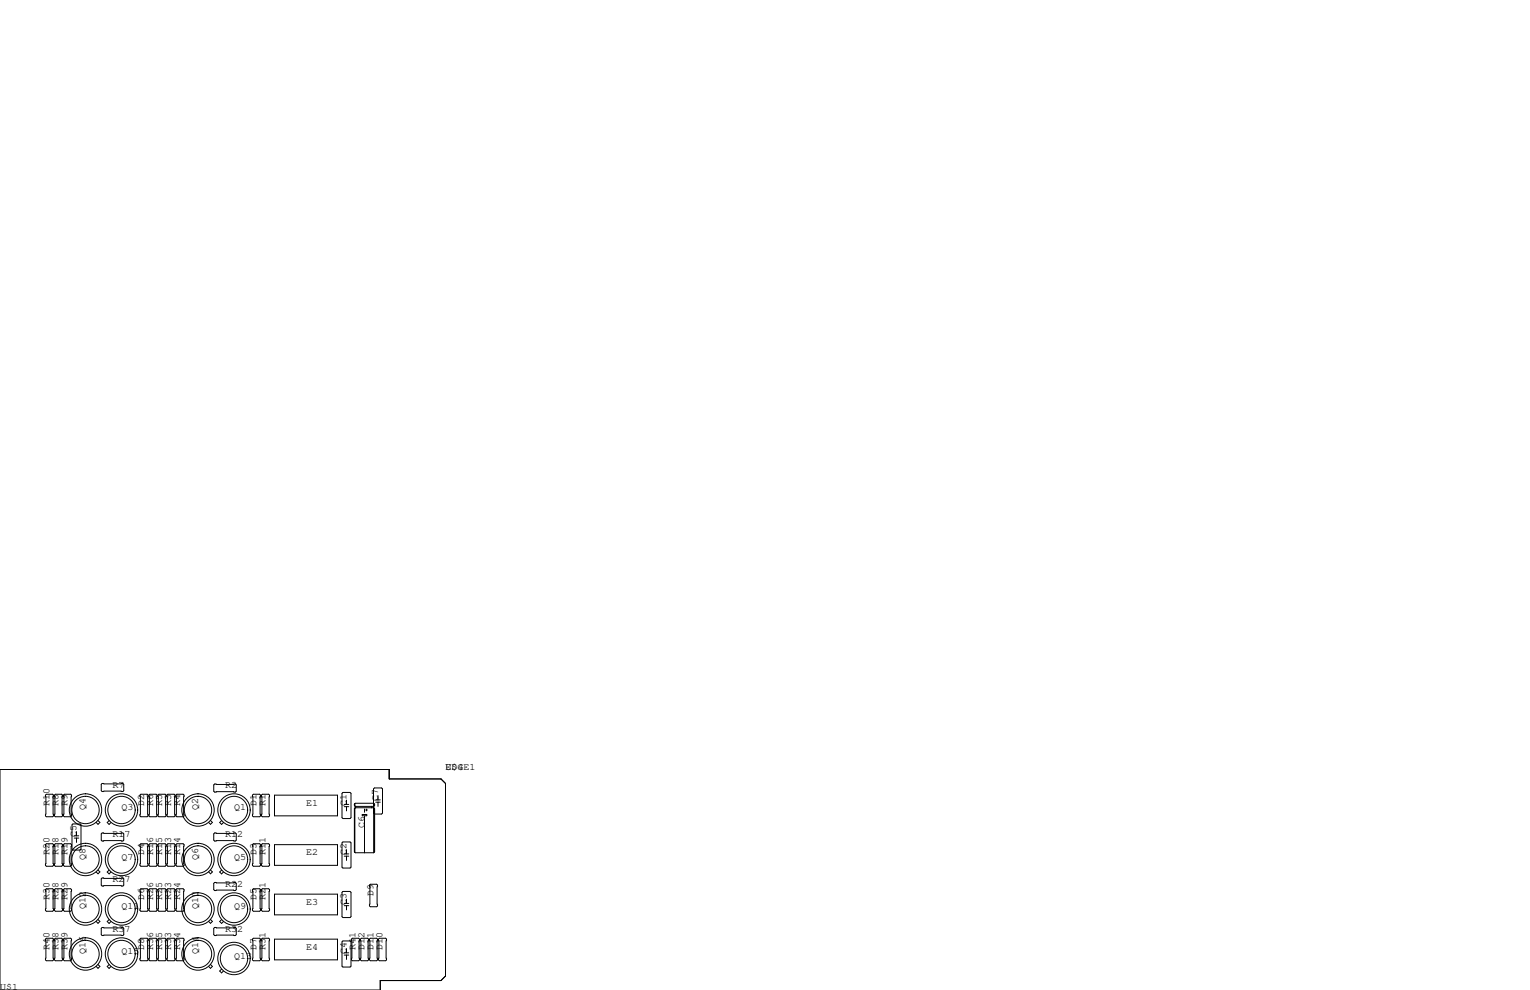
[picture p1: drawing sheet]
<svg xmlns="http://www.w3.org/2000/svg" width="432mm" height="279mm" viewBox="0 0 432 279" stroke-linecap="round" stroke-linejoin="round" font-family="sans-serif">
<g fill="none" stroke="#000" stroke-width=".28">
<path d="M0 217.2h109.9v2.6h14.6l1.2 1.3v54.4l-1.2 1.2h-17.2v2.7h-107.3zM13.1 224.2h1.8l.2 .2v5.9l-.2 .2h-1.8l-.3-.2v-5.9zM13.1 238.1h1.8l.2 .3v5.8l-.2 .3h-1.8l-.3-.3v-5.8zM15.6 224.2h1.8l.3 .2v5.9l-.3 .2h-1.8l-.2-.2v-5.9zM15.6 238.1h1.8l.3 .3v5.8l-.3 .3h-1.8l-.2-.3v-5.8zM18.2 224.2h1.7l.3 .2v5.9l-.3 .2h-1.7l-.3-.2v-5.9zM18.2 238.1h1.7l.3 .3v5.8l-.3 .3h-1.7l-.3-.3v-5.8zM20.6 232.5h2l.3 .3v6.8l-.3 .3h-2l-.3-.3v-6.8zM21 236.5h1.2M21 235.9h1.2M21.6 234.7v1.2M21.6 236.5v1.2"/>
<path d="M27.7 231.6l.5 .5-.5 .5-.6-.5M28.8 235.1h5.9l.2 .2v1.8l-.2 .3h-5.9l-.2-.3v-1.8zM28.8 221.1h5.9l.2 .3v1.7l-.2 .3h-5.9l-.2-.3v-1.7zM30.8 231.6l-.5 .5 .5 .6 .5-.6M39.5 224.4l.3-.2h1.7l.3 .2v5.9l-.3 .2h-1.7l-.3-.2zM39.5 238.4l.3-.3h1.7l.3 .3v5.8l-.3 .3h-1.7l-.3-.3zM42 224.4l.3-.2h1.8l.2 .2v5.9l-.2 .2h-1.8l-.3-.2zM42 238.4l.3-.3h1.8l.2 .3v5.8l-.2 .3h-1.8l-.3-.3zM44.6 224.4l.2-.2h1.8l.3 .2v5.9l-.3 .2h-1.8l-.2-.2zM44.6 238.4l.2-.3h1.8l.3 .3v5.8l-.3 .3h-1.8l-.2-.3zM47.1 224.4l.3-.2h1.7l.3 .2v5.9l-.3 .2h-1.7l-.3-.2zM47.1 238.4l.3-.3h1.7l.3 .3v5.8l-.3 .3h-1.7l-.3-.3z"/>
<path d="M49.7 224.4l.2-.2h1.8l.2 .2v5.9l-.2 .2h-1.8l-.2-.2zM49.7 238.4l.2-.3h1.8l.2 .3v5.8l-.2 .3h-1.8l-.2-.3zM59.4 231.6l.5 .5-.5 .5-.5-.5M60.6 221.3h5.8l.3 .2v1.8l-.3 .3h-5.8l-.3-.3v-1.8zM60.6 235.1h5.8l.3 .2v1.8l-.3 .3h-5.8l-.3-.3v-1.8zM62.5 231.6l-.5 .5 .5 .6 .6-.6M71.2 224.4l.3-.2h1.8l.2 .2v5.9l-.2 .2h-1.8l-.3-.2zM71.2 238.4l.3-.3h1.8l.2 .3v5.8l-.2 .3h-1.8l-.3-.3zM73.8 224.4l.2-.2h1.8l.3 .2v5.9l-.3 .2h-1.8l-.2-.2zM74 238.1h1.8l.3 .3v5.8l-.3 .3h-1.8l-.2-.3v-5.8zM77.5 224.4h17.8v5.9h-17.8zM77.5 238.4h17.8v5.8h-17.8z"/>
<path d="M96.8 237.6h2l.3 .3v6.8l-.3 .3h-2l-.3-.3v-6.8zM96.8 223.6h2l.3 .3v6.9l-.3 .2h-2l-.3-.2v-6.9zM97.2 227h1.2M97.2 227.7h1.2M97.8 225.8v1.2M97.8 227.7v1.2M97.8 239.8v1.2M100 226.9v.4l.3 .3M100 228.2v12.2l.3 .3h5.2M100 228.2h.1M100 226.9h.1M100.1 226.8v.7"/>
<path d="M100.1 228.1v12.4M100.3 228h5.2l.2 .2v12.2l-.2 .3M100.3 227.6v.4M100.3 228l-.3 .2M100.4 227.6v.4M102.2 229.9h1.3v.3h-1.3zM102.9 228.3v.9M102.9 230.3v10.4M103.2 228.6h.5M103.4 228.3v.6M104.9 227.6v.4M105.3 227.7v.1"/>
<path d="M105.5 226.7h-5.2l-.3 .2M105.5 226.7l.2 .2v.4l-.2 .3h-5.2M105.5 226.7v14M105.6 226.9v.4M105.6 228.2v12.2M105.7 222.4h2l.3 .2v6.9l-.3 .2h-2l-.3-.2v-6.9zM106 225.8h1.3M106 226.4h1.3M106.7 224.5v1.3M106.7 226.4v1.2M12.8 251.1l.3-.3h1.8l.2 .3v5.8l-.2 .3h-1.8l-.3-.3zM15.4 251.1l.2-.3h1.8l.3 .3v5.8l-.3 .3h-1.8l-.2-.3z"/>
<path d="M17.9 251.1l.3-.3h1.7l.3 .3v5.8l-.3 .3h-1.7l-.3-.3zM27.7 245.5l.5 .6-.5 .5-.6-.5M27.7 259.5l.5 .5-.5 .6-.6-.6M28.8 247.8h5.9l.2 .2v1.8l-.2 .3h-5.9l-.2-.3v-1.8zM30.8 245.6l-.5 .5 .5 .5 .5-.5M30.8 259.5l-.5 .6 .5 .5 .5-.5M39.5 251.1l.3-.3h1.7l.3 .3v5.8l-.3 .3h-1.7l-.3-.3zM42 251.1l.3-.3h1.8l.2 .3v5.8l-.2 .3h-1.8l-.3-.3zM44.6 251.1l.2-.3h1.8l.3 .3v5.8l-.3 .3h-1.8l-.2-.3zM47.1 251.1l.3-.3h1.7l.3 .3v5.8l-.3 .3h-1.7l-.3-.3zM49.7 251.1l.2-.3h1.8l.2 .3v5.8l-.2 .3h-1.8l-.2-.3zM59.4 245.5l.5 .6-.5 .5-.5-.5"/>
<path d="M59.4 259.5l.5 .5-.5 .6-.5-.6M60.3 249.3l.3-.3h5.8l.3 .3v1.8l-.3 .2h-5.8l-.3-.2zM62.5 245.6l-.5 .5 .5 .5 .6-.5M62.5 259.5l-.5 .6 .5 .5 .6-.5M71.2 251.1l.3-.3h1.8l.2 .3v5.8l-.2 .3h-1.8l-.3-.3zM73.8 251.1l.2-.3h1.8l.3 .3v5.8l-.3 .3h-1.8l-.2-.3zM77.5 252.3h17.8v5.9h-17.8zM96.5 251.8l.3-.2h2l.3 .2v6.9l-.3 .3h-2l-.3-.3zM97.2 241h1.2M97.2 241.6h1.2M97.2 255h1.2M97.2 255.6h1.2"/>
<path d="M97.8 241.6v1.2M97.8 253.7v1.3M97.8 255.6v1.2M104.3 249.8l.2-.2h1.8l.3 .2v5.9l-.3 .2h-1.8l-.2-.2zM12.8 265l.3-.2h1.8l.2 .2v5.9l-.2 .2h-1.8l-.3-.2zM15.4 265l.2-.2h1.8l.3 .2v5.9l-.3 .2h-1.8l-.2-.2zM17.9 265l.3-.2h1.7l.3 .2v5.9l-.3 .2h-1.7l-.3-.2zM27.7 272.2l.5 .5-.5 .6-.6-.6M28.8 261.7h5.9l.2 .3v1.8l-.2 .2h-5.9l-.2-.2v-1.8zM30.8 272.2l-.5 .6 .5 .5 .5-.5M39.5 265l.3-.2h1.7l.3 .2v5.9l-.3 .2h-1.7l-.3-.2zM42 265l.3-.2h1.8l.2 .2v5.9l-.2 .2h-1.8l-.3-.2z"/>
<path d="M44.6 265l.2-.2h1.8l.3 .2v5.9l-.3 .2h-1.8l-.2-.2zM47.1 265l.3-.2h1.7l.3 .2v5.9l-.3 .2h-1.7l-.3-.2zM49.7 265l.2-.2h1.8l.2 .2v5.9l-.2 .2h-1.8l-.2-.2zM59.4 272.2l.5 .5-.5 .6-.5-.6M60.3 262l.3-.3h5.8l.3 .3v1.8l-.3 .2h-5.8l-.3-.2zM62.5 273.5l-.5 .5 .5 .6 .6-.6M71.2 265l.3-.2h1.8l.2 .2v5.9l-.2 .2h-1.8l-.3-.2zM73.8 265l.2-.2h1.8l.3 .2v5.9l-.3 .2h-1.8l-.2-.2zM77.5 265h17.8v5.9h-17.8zM96.5 265.8l.3-.2h2l.3 .2v6.9l-.3 .2h-2l-.3-.2zM97.2 269.5h1.2M97.2 268.9h1.2"/>
<path d="M97.8 267.7v1.2M97.8 269.5v1.3M99.2 265l.2-.2h1.8l.3 .2v5.9l-.3 .2h-1.8l-.2-.2zM101.7 265l.3-.2h1.8l.2 .2v5.9l-.2 .2h-1.8l-.3-.2zM104.3 265l.2-.2h1.8l.3 .2v5.9l-.3 .2h-1.8l-.2-.2zM106.8 265l.3-.2h1.7l.3 .2v5.9l-.3 .2h-1.7l-.3-.2z"/>
<circle cx="24.1" cy="228.6" r="3.9"/>
<circle cx="24.1" cy="228.6" r="4.6"/>
<circle cx="34.3" cy="228.6" r="4.6"/>
<circle cx="34.3" cy="228.6" r="3.9"/>
<circle cx="55.9" cy="228.6" r="3.9"/>
<circle cx="55.9" cy="228.6" r="4.6"/>
<circle cx="66" cy="228.6" r="3.9"/>
<circle cx="66" cy="228.6" r="4.6"/>
<circle cx="24.1" cy="242.6" r="3.9"/>
<circle cx="24.1" cy="256.5" r="3.9"/>
<circle cx="24.1" cy="242.6" r="4.6"/>
<circle cx="24.1" cy="256.5" r="4.6"/>
<circle cx="34.3" cy="256.5" r="4.6"/>
<circle cx="34.3" cy="242.6" r="4.6"/>
<circle cx="34.3" cy="256.5" r="3.9"/>
<circle cx="34.3" cy="242.6" r="3.9"/>
<circle cx="55.9" cy="242.6" r="3.9"/>
<circle cx="55.9" cy="256.5" r="3.9"/>
<circle cx="55.9" cy="256.5" r="4.6"/>
<circle cx="55.9" cy="242.6" r="4.6"/>
<circle cx="66" cy="256.5" r="4.6"/>
<circle cx="66" cy="256.5" r="3.9"/>
<circle cx="66" cy="242.6" r="4.6"/>
<circle cx="66" cy="242.6" r="3.9"/>
<circle cx="24.1" cy="269.2" r="3.9"/>
<circle cx="24.1" cy="269.2" r="4.6"/>
<circle cx="34.3" cy="269.2" r="4.6"/>
<circle cx="34.3" cy="269.2" r="3.9"/>
<circle cx="55.9" cy="269.2" r="3.9"/>
<circle cx="55.9" cy="269.2" r="4.6"/>
<circle cx="66" cy="270.5" r="4.6"/>
<circle cx="66" cy="270.5" r="3.9"/>
</g>
<g font-size="2.8">
<text x="125.7" y="217.2">U$4</text>
<text x="125.7" y="217.2">EDGE1</text>
<text x="14" y="227.3" transform="rotate(-90 14 227.3)">R10</text>
<text x="16.5" y="227.3" transform="rotate(-90 16.5 227.3)">R8</text>
<text x="19" y="227.3" transform="rotate(-90 19 227.3)">R9</text>
<text x="31.7" y="222.2">R7</text>
<text x="40.6" y="227.3" transform="rotate(-90 40.6 227.3)">D2</text>
<text x="43.2" y="227.3" transform="rotate(-90 43.2 227.3)">R6</text>
<text x="45.7" y="227.3" transform="rotate(-90 45.7 227.3)">R5</text>
<text x="48.3" y="227.3" transform="rotate(-90 48.3 227.3)">R3</text>
<text x="50.8" y="227.3" transform="rotate(-90 50.8 227.3)">R4</text>
<text x="63.5" y="222.4">R2</text>
<text x="72.4" y="227.3" transform="rotate(-90 72.4 227.3)">D1</text>
<text x="74.9" y="227.3" transform="rotate(-90 74.9 227.3)">R1</text>
<text x="86.4" y="227.3">E1</text>
<text x="97.8" y="227.3" transform="rotate(-90 97.8 227.3)">C1</text>
<text x="106.7" y="226.1" transform="rotate(-90 106.7 226.1)">C7</text>
<text x="24.1" y="228.6" transform="rotate(-90 24.1 228.6)">Q4</text>
<text x="34.3" y="228.6">Q3</text>
<text x="55.9" y="228.6" transform="rotate(-90 55.9 228.6)">Q2</text>
<text x="66" y="228.6">Q1</text>
<text x="102.9" y="233.7" transform="rotate(-90 102.9 233.7)">C6</text>
<text x="21.6" y="236.2" transform="rotate(-90 21.6 236.2)">C5</text>
<text x="31.7" y="236.2">R17</text>
<text x="63.5" y="236.2">R12</text>
<text x="14" y="241.3" transform="rotate(-90 14 241.3)">R20</text>
<text x="16.5" y="241.3" transform="rotate(-90 16.5 241.3)">R18</text>
<text x="19" y="241.3" transform="rotate(-90 19 241.3)">R19</text>
<text x="24.1" y="242.6" transform="rotate(-90 24.1 242.6)">Q8</text>
<text x="34.3" y="242.6">Q7</text>
<text x="40.6" y="241.3" transform="rotate(-90 40.6 241.3)">D4</text>
<text x="43.2" y="241.3" transform="rotate(-90 43.2 241.3)">R16</text>
<text x="45.7" y="241.3" transform="rotate(-90 45.7 241.3)">R15</text>
<text x="48.3" y="241.3" transform="rotate(-90 48.3 241.3)">R13</text>
<text x="50.8" y="241.3" transform="rotate(-90 50.8 241.3)">R14</text>
<text x="55.9" y="242.6" transform="rotate(-90 55.9 242.6)">Q6</text>
<text x="66" y="242.6">Q5</text>
<text x="72.4" y="241.3" transform="rotate(-90 72.4 241.3)">D3</text>
<text x="74.9" y="241.3" transform="rotate(-90 74.9 241.3)">R11</text>
<text x="86.4" y="241.3">E2</text>
<text x="97.8" y="241.3" transform="rotate(-90 97.8 241.3)">C2</text>
<text x="31.7" y="248.9">R27</text>
<text x="63.5" y="250.2">R22</text>
<text x="14" y="254" transform="rotate(-90 14 254)">R30</text>
<text x="16.5" y="254" transform="rotate(-90 16.5 254)">R28</text>
<text x="19" y="254" transform="rotate(-90 19 254)">R29</text>
<text x="24.1" y="256.5" transform="rotate(-90 24.1 256.5)">Q12</text>
<text x="34.3" y="256.5">Q11</text>
<text x="40.6" y="254" transform="rotate(-90 40.6 254)">D6</text>
<text x="43.2" y="254" transform="rotate(-90 43.2 254)">R26</text>
<text x="45.7" y="254" transform="rotate(-90 45.7 254)">R25</text>
<text x="48.3" y="254" transform="rotate(-90 48.3 254)">R23</text>
<text x="50.8" y="254" transform="rotate(-90 50.8 254)">R24</text>
<text x="55.9" y="256.5" transform="rotate(-90 55.9 256.5)">Q10</text>
<text x="66" y="256.5">Q9</text>
<text x="72.4" y="254" transform="rotate(-90 72.4 254)">D5</text>
<text x="74.9" y="254" transform="rotate(-90 74.9 254)">R21</text>
<text x="86.4" y="255.3">E3</text>
<text x="97.8" y="255.3" transform="rotate(-90 97.8 255.3)">C3</text>
<text x="105.4" y="252.7" transform="rotate(-90 105.4 252.7)">D9</text>
<text x="31.7" y="262.9">R37</text>
<text x="63.5" y="262.9">R32</text>
<text x="14" y="268" transform="rotate(-90 14 268)">R40</text>
<text x="16.5" y="268" transform="rotate(-90 16.5 268)">R38</text>
<text x="19" y="268" transform="rotate(-90 19 268)">R39</text>
<text x="24.1" y="269.2" transform="rotate(-90 24.1 269.2)">Q16</text>
<text x="34.3" y="269.2">Q15</text>
<text x="40.6" y="268" transform="rotate(-90 40.6 268)">D8</text>
<text x="43.2" y="268" transform="rotate(-90 43.2 268)">R36</text>
<text x="45.7" y="268" transform="rotate(-90 45.7 268)">R35</text>
<text x="48.3" y="268" transform="rotate(-90 48.3 268)">R33</text>
<text x="50.8" y="268" transform="rotate(-90 50.8 268)">R34</text>
<text x="55.9" y="269.2" transform="rotate(-90 55.9 269.2)">Q14</text>
<text x="72.4" y="268" transform="rotate(-90 72.4 268)">D7</text>
<text x="74.9" y="268" transform="rotate(-90 74.9 268)">R31</text>
<text x="86.4" y="268">E4</text>
<text x="97.8" y="269.2" transform="rotate(-90 97.8 269.2)">C4</text>
<text x="100.3" y="268" transform="rotate(-90 100.3 268)">R41</text>
<text x="102.9" y="268" transform="rotate(-90 102.9 268)">D12</text>
<text x="105.4" y="268" transform="rotate(-90 105.4 268)">D11</text>
<text x="107.9" y="268" transform="rotate(-90 107.9 268)">D10</text>
<text x="66" y="270.5">Q13</text>
<text x="0" y="279.4">U$1</text>
</g>
</svg>
